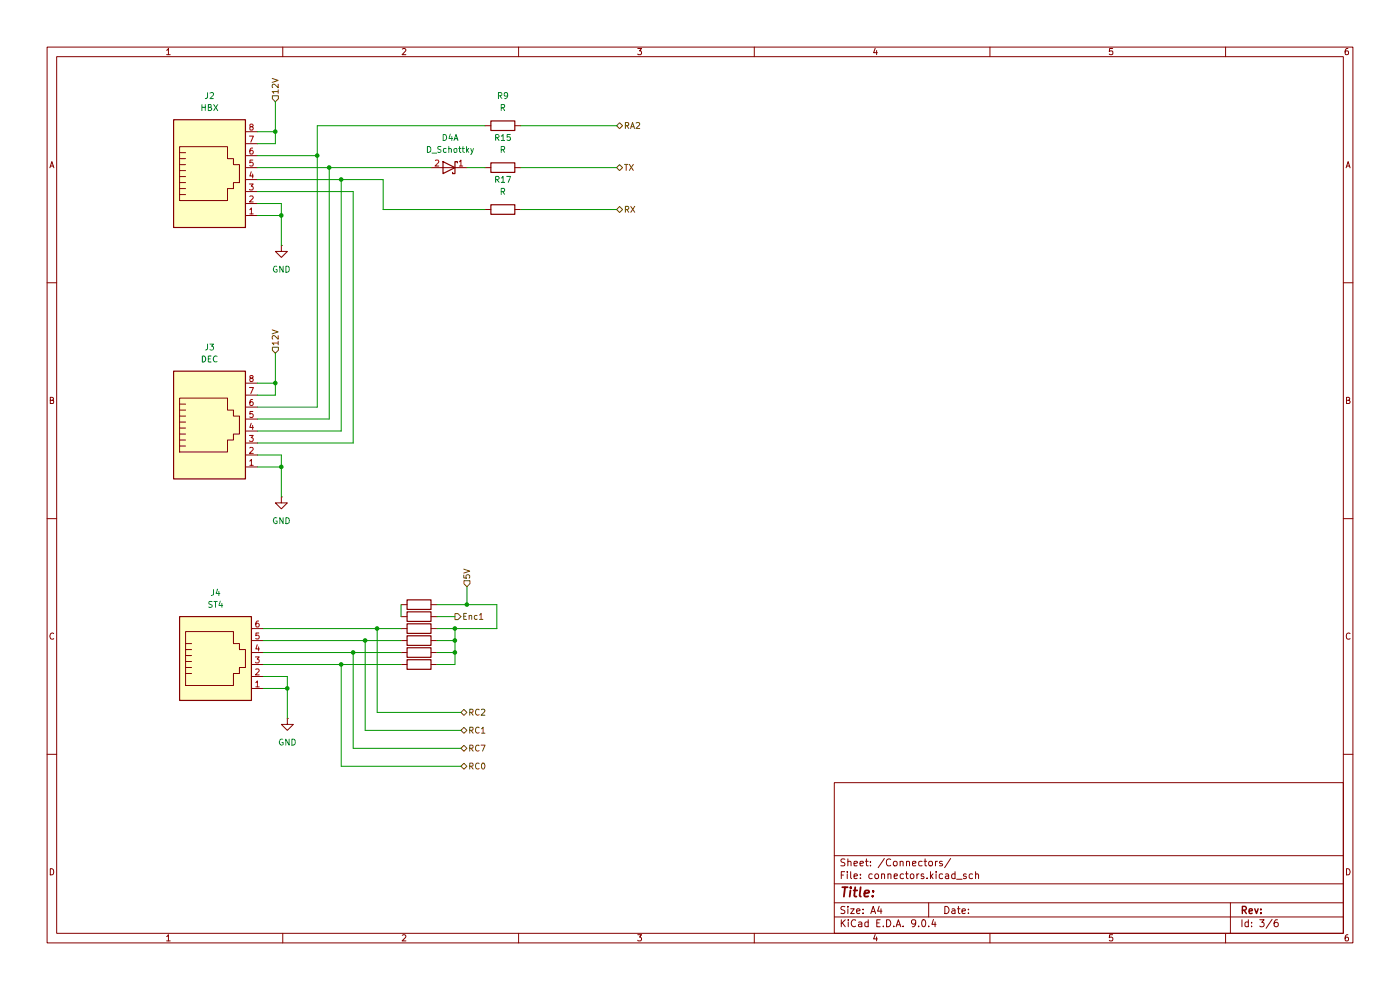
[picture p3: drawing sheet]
(kicad_sch
 (version 20250114)
 (generator "eeschema")
 (generator_version "9.0")
 (paper "A4")
 (lib_symbols
  (symbol "Connector:RJ18"
   (pin_names
    (offset 1.016)) (exclude_from_sim no) (in_bom yes) (on_board yes)
   (property "Reference" "J" (at -5.08 11.43 0) (effects (font (size 1.27 1.27)) (justify right)))
   (property "Value" "RJ18" (at 2.54 11.43 0) (effects (font (size 1.27 1.27)) (justify left)))
   (property "Footprint" "" (at 0 0.635 90) (effects (font (size 1.27 1.27)) (hide yes)))
   (property "Datasheet" "~" (at 0 0.635 90) (effects (font (size 1.27 1.27)) (hide yes)))
   (property "Description" "RJ connector, 6P6C (6 positions 6 connected)" (at 0 0 0) (effects (font (size 1.27 1.27)) (hide yes)))
   (symbol "RJ18_0_1"
    (polyline (pts (xy -6.35 3.175) (xy -5.08 3.175) (xy -5.08 3.175)) (stroke (width 0) (type default)) (fill (type none)))
    (polyline (pts (xy -6.35 1.905) (xy -5.08 1.905) (xy -5.08 1.905)) (stroke (width 0) (type default)) (fill (type none)))
    (polyline (pts (xy -6.35 0.635) (xy -5.08 0.635) (xy -5.08 0.635)) (stroke (width 0) (type default)) (fill (type none)))
    (polyline (pts (xy -6.35 -0.635) (xy -5.08 -0.635) (xy -5.08 -0.635)) (stroke (width 0) (type default)) (fill (type none)))
    (polyline (pts (xy -6.35 -1.905) (xy -5.08 -1.905) (xy -5.08 -1.905)) (stroke (width 0) (type default)) (fill (type none)))
    (polyline (pts (xy -6.35 -4.445) (xy -6.35 6.985) (xy 3.81 6.985) (xy 3.81 4.445) (xy 5.08 4.445) (xy 5.08 3.175) (xy 6.35 3.175) (xy 6.35 -0.635) (xy 5.08 -0.635) (xy 5.08 -1.905) (xy 3.81 -1.905) (xy 3.81 -4.445) (xy -6.35 -4.445) (xy -6.35 -4.445)) (stroke (width 0) (type default)) (fill (type none)))
    (polyline (pts (xy -5.08 4.445) (xy -6.35 4.445) (xy -6.35 4.445)) (stroke (width 0) (type default)) (fill (type none)))
    (rectangle (start 7.62 10.16) (end -7.62 -7.62) (stroke (width 0.254) (type default)) (fill (type background))))
   (symbol "RJ18_1_1"
    (pin passive line (at 10.16 7.62 180) (length 2.54) (name "~" (effects (font (size 1.27 1.27)))) (number "6" (effects (font (size 1.27 1.27)))))
    (pin passive line (at 10.16 5.08 180) (length 2.54) (name "~" (effects (font (size 1.27 1.27)))) (number "5" (effects (font (size 1.27 1.27)))))
    (pin passive line (at 10.16 2.54 180) (length 2.54) (name "~" (effects (font (size 1.27 1.27)))) (number "4" (effects (font (size 1.27 1.27)))))
    (pin passive line (at 10.16 0 180) (length 2.54) (name "~" (effects (font (size 1.27 1.27)))) (number "3" (effects (font (size 1.27 1.27)))))
    (pin passive line (at 10.16 -2.54 180) (length 2.54) (name "~" (effects (font (size 1.27 1.27)))) (number "2" (effects (font (size 1.27 1.27)))))
    (pin passive line (at 10.16 -5.08 180) (length 2.54) (name "~" (effects (font (size 1.27 1.27)))) (number "1" (effects (font (size 1.27 1.27))))))
   (embedded_fonts no))
  (symbol "Connector:RJ45"
   (pin_names
    (offset 1.016)) (exclude_from_sim no) (in_bom yes) (on_board yes)
   (property "Reference" "J" (at -5.08 13.97 0) (effects (font (size 1.27 1.27)) (justify right)))
   (property "Value" "RJ45" (at 2.54 13.97 0) (effects (font (size 1.27 1.27)) (justify left)))
   (property "Footprint" "" (at 0 0.635 90) (effects (font (size 1.27 1.27)) (hide yes)))
   (property "Datasheet" "~" (at 0 0.635 90) (effects (font (size 1.27 1.27)) (hide yes)))
   (property "Description" "RJ connector, 8P8C (8 positions 8 connected)" (at 0 0 0) (effects (font (size 1.27 1.27)) (hide yes)))
   (symbol "RJ45_0_1"
    (polyline (pts (xy -6.35 1.905) (xy -5.08 1.905) (xy -5.08 1.905)) (stroke (width 0) (type default)) (fill (type none)))
    (polyline (pts (xy -6.35 0.635) (xy -5.08 0.635) (xy -5.08 0.635)) (stroke (width 0) (type default)) (fill (type none)))
    (polyline (pts (xy -6.35 -0.635) (xy -5.08 -0.635) (xy -5.08 -0.635)) (stroke (width 0) (type default)) (fill (type none)))
    (polyline (pts (xy -6.35 -1.905) (xy -5.08 -1.905) (xy -5.08 -1.905)) (stroke (width 0) (type default)) (fill (type none)))
    (polyline (pts (xy -6.35 -3.175) (xy -5.08 -3.175) (xy -5.08 -3.175)) (stroke (width 0) (type default)) (fill (type none)))
    (polyline (pts (xy -6.35 -4.445) (xy -6.35 6.985) (xy 3.81 6.985) (xy 3.81 4.445) (xy 5.08 4.445) (xy 5.08 3.175) (xy 6.35 3.175) (xy 6.35 -0.635) (xy 5.08 -0.635) (xy 5.08 -1.905) (xy 3.81 -1.905) (xy 3.81 -4.445) (xy -6.35 -4.445) (xy -6.35 -4.445)) (stroke (width 0) (type default)) (fill (type none)))
    (polyline (pts (xy -5.08 5.715) (xy -6.35 5.715)) (stroke (width 0) (type default)) (fill (type none)))
    (polyline (pts (xy -5.08 4.445) (xy -6.35 4.445)) (stroke (width 0) (type default)) (fill (type none)))
    (polyline (pts (xy -5.08 3.175) (xy -6.35 3.175) (xy -6.35 3.175)) (stroke (width 0) (type default)) (fill (type none)))
    (rectangle (start 7.62 12.7) (end -7.62 -10.16) (stroke (width 0.254) (type default)) (fill (type background))))
   (symbol "RJ45_1_1"
    (pin passive line (at 10.16 10.16 180) (length 2.54) (name "~" (effects (font (size 1.27 1.27)))) (number "8" (effects (font (size 1.27 1.27)))))
    (pin passive line (at 10.16 7.62 180) (length 2.54) (name "~" (effects (font (size 1.27 1.27)))) (number "7" (effects (font (size 1.27 1.27)))))
    (pin passive line (at 10.16 5.08 180) (length 2.54) (name "~" (effects (font (size 1.27 1.27)))) (number "6" (effects (font (size 1.27 1.27)))))
    (pin passive line (at 10.16 2.54 180) (length 2.54) (name "~" (effects (font (size 1.27 1.27)))) (number "5" (effects (font (size 1.27 1.27)))))
    (pin passive line (at 10.16 0 180) (length 2.54) (name "~" (effects (font (size 1.27 1.27)))) (number "4" (effects (font (size 1.27 1.27)))))
    (pin passive line (at 10.16 -2.54 180) (length 2.54) (name "~" (effects (font (size 1.27 1.27)))) (number "3" (effects (font (size 1.27 1.27)))))
    (pin passive line (at 10.16 -5.08 180) (length 2.54) (name "~" (effects (font (size 1.27 1.27)))) (number "2" (effects (font (size 1.27 1.27)))))
    (pin passive line (at 10.16 -7.62 180) (length 2.54) (name "~" (effects (font (size 1.27 1.27)))) (number "1" (effects (font (size 1.27 1.27))))))
   (embedded_fonts no))
  (symbol "Device:D_Schottky_Dual_CommonAnode_KAK_Split"
   (pin_names
    (offset 0.762) (hide yes)) (exclude_from_sim no) (in_bom yes) (on_board yes)
   (property "Reference" "D" (at 0 2.54 0) (effects (font (size 1.27 1.27))))
   (property "Value" "D_Schottky_Dual_CommonAnode_KAK_Split" (at 0 -2.54 0) (effects (font (size 1.27 1.27))))
   (property "Footprint" "" (at -2.54 -2.54 0) (effects (font (size 1.27 1.27)) (hide yes)))
   (property "Datasheet" "~" (at -2.54 -2.54 0) (effects (font (size 1.27 1.27)) (hide yes)))
   (property "Description" "Dual Schottky diode, common anode on pin 1" (at 0 0 0) (effects (font (size 1.27 1.27)) (hide yes)))
   (property "ki_locked" "" (at 0 0 0) (effects (font (size 1.27 1.27))))
   (symbol "D_Schottky_Dual_CommonAnode_KAK_Split_0_1"
    (polyline (pts (xy -1.27 1.27) (xy 1.27 0) (xy -1.27 -1.27) (xy -1.27 1.27) (xy -1.27 1.27) (xy -1.27 1.27)) (stroke (width 0.254) (type default)) (fill (type none)))
    (polyline (pts (xy 1.27 0) (xy -1.27 0)) (stroke (width 0) (type default)) (fill (type none)))
    (polyline (pts (xy 1.778 1.016) (xy 1.778 1.27) (xy 1.27 1.27) (xy 1.27 -1.27) (xy 0.762 -1.27) (xy 0.762 -1.016)) (stroke (width 0.254) (type default)) (fill (type none)))
    (pin passive line (at -3.81 0 0) (length 2.54) (name "A" (effects (font (size 1.27 1.27)))) (number "2" (effects (font (size 1.27 1.27))))))
   (symbol "D_Schottky_Dual_CommonAnode_KAK_Split_1_1"
    (pin passive line (at 3.81 0 180) (length 2.54) (name "K" (effects (font (size 1.27 1.27)))) (number "1" (effects (font (size 1.27 1.27))))))
   (symbol "D_Schottky_Dual_CommonAnode_KAK_Split_2_1"
    (pin passive line (at 3.81 0 180) (length 2.54) (name "K" (effects (font (size 1.27 1.27)))) (number "3" (effects (font (size 1.27 1.27))))))
   (embedded_fonts no))
  (symbol "Device:R"
   (pin_numbers (hide yes))
   (pin_names
    (offset 0)) (exclude_from_sim no) (in_bom yes) (on_board yes)
   (property "Reference" "R" (at 2.032 0 90) (effects (font (size 1.27 1.27))))
   (property "Value" "R" (at 0 0 90) (effects (font (size 1.27 1.27))))
   (property "Footprint" "" (at -1.778 0 90) (effects (font (size 1.27 1.27)) (hide yes)))
   (property "Datasheet" "~" (at 0 0 0) (effects (font (size 1.27 1.27)) (hide yes)))
   (property "Description" "Resistor" (at 0 0 0) (effects (font (size 1.27 1.27)) (hide yes)))
   (symbol "R_0_1"
    (rectangle (start -1.016 -2.54) (end 1.016 2.54) (stroke (width 0.254) (type default)) (fill (type none))))
   (symbol "R_1_1"
    (pin passive line (at 0 3.81 270) (length 1.27) (name "~" (effects (font (size 1.27 1.27)))) (number "1" (effects (font (size 1.27 1.27)))))
    (pin passive line (at 0 -3.81 90) (length 1.27) (name "~" (effects (font (size 1.27 1.27)))) (number "2" (effects (font (size 1.27 1.27))))))
   (embedded_fonts no))
  (symbol "power:GND"
   (power)
   (pin_numbers (hide yes))
   (pin_names
    (offset 0) (hide yes)) (exclude_from_sim no) (in_bom yes) (on_board yes)
   (property "Reference" "#PWR" (at 0 -6.35 0) (effects (font (size 1.27 1.27)) (hide yes)))
   (property "Value" "GND" (at 0 -3.81 0) (effects (font (size 1.27 1.27))))
   (property "Footprint" "" (at 0 0 0) (effects (font (size 1.27 1.27)) (hide yes)))
   (property "Datasheet" "" (at 0 0 0) (effects (font (size 1.27 1.27)) (hide yes)))
   (property "Description" "Power symbol creates a global label with name \"GND\" , ground" (at 0 0 0) (effects (font (size 1.27 1.27)) (hide yes)))
   (symbol "GND_0_1"
    (polyline (pts (xy 0 0) (xy 0 -1.27) (xy 1.27 -1.27) (xy 0 -2.54) (xy -1.27 -1.27) (xy 0 -1.27)) (stroke (width 0) (type default)) (fill (type none))))
   (symbol "GND_1_1"
    (pin power_in line (at 0 0 270) (length 0) (name "~" (effects (font (size 1.27 1.27)))) (number "1" (effects (font (size 1.27 1.27))))))
   (embedded_fonts no)))
 (junction
  (at 59.69 99.06)
  (diameter 0)
  (color 0 0 0 0))
 (junction
  (at 58.42 81.28)
  (diameter 0)
  (color 0 0 0 0))
 (junction
  (at 74.93 138.43)
  (diameter 0)
  (color 0 0 0 0))
 (junction
  (at 99.06 128.27)
  (diameter 0)
  (color 0 0 0 0))
 (junction
  (at 77.47 135.89)
  (diameter 0)
  (color 0 0 0 0))
 (junction
  (at 69.85 35.56)
  (diameter 0)
  (color 0 0 0 0))
 (junction
  (at 96.52 133.35)
  (diameter 0)
  (color 0 0 0 0))
 (junction
  (at 60.96 146.05)
  (diameter 0)
  (color 0 0 0 0))
 (junction
  (at 59.69 45.72)
  (diameter 0)
  (color 0 0 0 0))
 (junction
  (at 58.42 27.94)
  (diameter 0)
  (color 0 0 0 0))
 (junction
  (at 72.39 140.97)
  (diameter 0)
  (color 0 0 0 0))
 (junction
  (at 80.01 133.35)
  (diameter 0)
  (color 0 0 0 0))
 (junction
  (at 96.52 138.43)
  (diameter 0)
  (color 0 0 0 0))
 (junction
  (at 72.39 38.1)
  (diameter 0)
  (color 0 0 0 0))
 (junction
  (at 96.52 135.89)
  (diameter 0)
  (color 0 0 0 0))
 (junction
  (at 67.31 33.02)
  (diameter 0)
  (color 0 0 0 0))
 (wire
  (pts (xy 110.49 44.45) (xy 130.81 44.45))
  (stroke (width 0) (type default)))
 (wire
  (pts (xy 72.39 38.1) (xy 72.39 91.44))
  (stroke (width 0) (type default)))
 (wire
  (pts (xy 54.61 96.52) (xy 59.69 96.52))
  (stroke (width 0) (type default)))
 (wire
  (pts (xy 55.88 135.89) (xy 77.47 135.89))
  (stroke (width 0) (type default)))
 (wire
  (pts (xy 81.28 38.1) (xy 72.39 38.1))
  (stroke (width 0) (type default)))
 (wire
  (pts (xy 54.61 33.02) (xy 67.31 33.02))
  (stroke (width 0) (type default)))
 (wire
  (pts (xy 54.61 35.56) (xy 69.85 35.56))
  (stroke (width 0) (type default)))
 (wire
  (pts (xy 55.88 140.97) (xy 72.39 140.97))
  (stroke (width 0) (type default)))
 (wire
  (pts (xy 110.49 26.67) (xy 130.81 26.67))
  (stroke (width 0) (type default)))
 (wire
  (pts (xy 92.71 138.43) (xy 96.52 138.43))
  (stroke (width 0) (type default)))
 (wire
  (pts (xy 74.93 138.43) (xy 85.09 138.43))
  (stroke (width 0) (type default)))
 (wire
  (pts (xy 54.61 40.64) (xy 74.93 40.64))
  (stroke (width 0) (type default)))
 (wire
  (pts (xy 59.69 96.52) (xy 59.69 99.06))
  (stroke (width 0) (type default)))
 (wire
  (pts (xy 54.61 83.82) (xy 58.42 83.82))
  (stroke (width 0) (type default)))
 (wire
  (pts (xy 92.71 140.97) (xy 96.52 140.97))
  (stroke (width 0) (type default)))
 (wire
  (pts (xy 55.88 143.51) (xy 60.96 143.51))
  (stroke (width 0) (type default)))
 (wire
  (pts (xy 92.71 133.35) (xy 96.52 133.35))
  (stroke (width 0) (type default)))
 (wire
  (pts (xy 59.69 45.72) (xy 59.69 52.07))
  (stroke (width 0) (type default)))
 (wire
  (pts (xy 105.41 128.27) (xy 99.06 128.27))
  (stroke (width 0) (type default)))
 (wire
  (pts (xy 105.41 133.35) (xy 105.41 128.27))
  (stroke (width 0) (type default)))
 (wire
  (pts (xy 54.61 99.06) (xy 59.69 99.06))
  (stroke (width 0) (type default)))
 (wire
  (pts (xy 55.88 138.43) (xy 74.93 138.43))
  (stroke (width 0) (type default)))
 (wire
  (pts (xy 92.71 130.81) (xy 96.52 130.81))
  (stroke (width 0) (type default)))
 (wire
  (pts (xy 77.47 154.94) (xy 77.47 135.89))
  (stroke (width 0) (type default)))
 (wire
  (pts (xy 96.52 135.89) (xy 96.52 133.35))
  (stroke (width 0) (type default)))
 (wire
  (pts (xy 59.69 43.18) (xy 59.69 45.72))
  (stroke (width 0) (type default)))
 (wire
  (pts (xy 72.39 91.44) (xy 54.61 91.44))
  (stroke (width 0) (type default)))
 (wire
  (pts (xy 60.96 143.51) (xy 60.96 146.05))
  (stroke (width 0) (type default)))
 (wire
  (pts (xy 80.01 133.35) (xy 85.09 133.35))
  (stroke (width 0) (type default)))
 (wire
  (pts (xy 81.28 44.45) (xy 81.28 38.1))
  (stroke (width 0) (type default)))
 (wire
  (pts (xy 54.61 45.72) (xy 59.69 45.72))
  (stroke (width 0) (type default)))
 (wire
  (pts (xy 102.87 44.45) (xy 81.28 44.45))
  (stroke (width 0) (type default)))
 (wire
  (pts (xy 72.39 140.97) (xy 72.39 162.56))
  (stroke (width 0) (type default)))
 (wire
  (pts (xy 85.09 128.27) (xy 85.09 130.81))
  (stroke (width 0) (type default)))
 (wire
  (pts (xy 97.79 158.75) (xy 74.93 158.75))
  (stroke (width 0) (type default)))
 (wire
  (pts (xy 77.47 135.89) (xy 85.09 135.89))
  (stroke (width 0) (type default)))
 (wire
  (pts (xy 110.49 35.56) (xy 130.81 35.56))
  (stroke (width 0) (type default)))
 (wire
  (pts (xy 96.52 138.43) (xy 96.52 135.89))
  (stroke (width 0) (type default)))
 (wire
  (pts (xy 97.79 151.13) (xy 80.01 151.13))
  (stroke (width 0) (type default)))
 (wire
  (pts (xy 54.61 30.48) (xy 58.42 30.48))
  (stroke (width 0) (type default)))
 (wire
  (pts (xy 69.85 35.56) (xy 69.85 88.9))
  (stroke (width 0) (type default)))
 (wire
  (pts (xy 92.71 128.27) (xy 99.06 128.27))
  (stroke (width 0) (type default)))
 (wire
  (pts (xy 58.42 27.94) (xy 54.61 27.94))
  (stroke (width 0) (type default)))
 (wire
  (pts (xy 58.42 30.48) (xy 58.42 27.94))
  (stroke (width 0) (type default)))
 (wire
  (pts (xy 80.01 151.13) (xy 80.01 133.35))
  (stroke (width 0) (type default)))
 (wire
  (pts (xy 67.31 33.02) (xy 67.31 86.36))
  (stroke (width 0) (type default)))
 (wire
  (pts (xy 72.39 140.97) (xy 85.09 140.97))
  (stroke (width 0) (type default)))
 (wire
  (pts (xy 58.42 83.82) (xy 58.42 81.28))
  (stroke (width 0) (type default)))
 (wire
  (pts (xy 54.61 38.1) (xy 72.39 38.1))
  (stroke (width 0) (type default)))
 (wire
  (pts (xy 59.69 99.06) (xy 59.69 105.41))
  (stroke (width 0) (type default)))
 (wire
  (pts (xy 55.88 146.05) (xy 60.96 146.05))
  (stroke (width 0) (type default)))
 (wire
  (pts (xy 97.79 154.94) (xy 77.47 154.94))
  (stroke (width 0) (type default)))
 (wire
  (pts (xy 58.42 74.93) (xy 58.42 81.28))
  (stroke (width 0) (type default)))
 (wire
  (pts (xy 67.31 86.36) (xy 54.61 86.36))
  (stroke (width 0) (type default)))
 (wire
  (pts (xy 102.87 26.67) (xy 67.31 26.67))
  (stroke (width 0) (type default)))
 (wire
  (pts (xy 96.52 133.35) (xy 105.41 133.35))
  (stroke (width 0) (type default)))
 (wire
  (pts (xy 60.96 146.05) (xy 60.96 152.4))
  (stroke (width 0) (type default)))
 (wire
  (pts (xy 92.71 135.89) (xy 96.52 135.89))
  (stroke (width 0) (type default)))
 (wire
  (pts (xy 99.06 128.27) (xy 99.06 124.46))
  (stroke (width 0) (type default)))
 (wire
  (pts (xy 74.93 93.98) (xy 54.61 93.98))
  (stroke (width 0) (type default)))
 (wire
  (pts (xy 69.85 35.56) (xy 91.44 35.56))
  (stroke (width 0) (type default)))
 (wire
  (pts (xy 58.42 21.59) (xy 58.42 27.94))
  (stroke (width 0) (type default)))
 (wire
  (pts (xy 99.06 35.56) (xy 102.87 35.56))
  (stroke (width 0) (type default)))
 (wire
  (pts (xy 58.42 81.28) (xy 54.61 81.28))
  (stroke (width 0) (type default)))
 (wire
  (pts (xy 69.85 88.9) (xy 54.61 88.9))
  (stroke (width 0) (type default)))
 (wire
  (pts (xy 96.52 140.97) (xy 96.52 138.43))
  (stroke (width 0) (type default)))
 (wire
  (pts (xy 55.88 133.35) (xy 80.01 133.35))
  (stroke (width 0) (type default)))
 (wire
  (pts (xy 67.31 26.67) (xy 67.31 33.02))
  (stroke (width 0) (type default)))
 (wire
  (pts (xy 74.93 158.75) (xy 74.93 138.43))
  (stroke (width 0) (type default)))
 (wire
  (pts (xy 97.79 162.56) (xy 72.39 162.56))
  (stroke (width 0) (type default)))
 (wire
  (pts (xy 54.61 43.18) (xy 59.69 43.18))
  (stroke (width 0) (type default)))
 (wire
  (pts (xy 74.93 40.64) (xy 74.93 93.98))
  (stroke (width 0) (type default)))
 (hierarchical_label "RC2"
  (shape bidirectional)
  (at 97.79 151.13 0)
  (effects (font (size 1.27 1.27)) (justify left)))
 (hierarchical_label "RA2"
  (shape bidirectional)
  (at 130.81 26.67 0)
  (effects (font (size 1.27 1.27)) (justify left)))
 (hierarchical_label "RC7"
  (shape bidirectional)
  (at 97.79 158.75 0)
  (effects (font (size 1.27 1.27)) (justify left)))
 (hierarchical_label "12V"
  (shape input)
  (at 58.42 74.93 90)
  (effects (font (size 1.27 1.27)) (justify left)))
 (hierarchical_label "RC0"
  (shape bidirectional)
  (at 97.79 162.56 0)
  (effects (font (size 1.27 1.27)) (justify left)))
 (hierarchical_label "Enc1"
  (shape output)
  (at 96.52 130.81 0)
  (effects (font (size 1.27 1.27)) (justify left)))
 (hierarchical_label "12V"
  (shape input)
  (at 58.42 21.59 90)
  (effects (font (size 1.27 1.27)) (justify left)))
 (hierarchical_label "RX"
  (shape bidirectional)
  (at 130.81 44.45 0)
  (effects (font (size 1.27 1.27)) (justify left)))
 (hierarchical_label "5V"
  (shape input)
  (at 99.06 124.46 90)
  (effects (font (size 1.27 1.27)) (justify left)))
 (hierarchical_label "TX"
  (shape bidirectional)
  (at 130.81 35.56 0)
  (effects (font (size 1.27 1.27)) (justify left)))
 (hierarchical_label "RC1"
  (shape bidirectional)
  (at 97.79 154.94 0)
  (effects (font (size 1.27 1.27)) (justify left)))
 (symbol
  (lib_id "Device:R")
  (at 106.68 44.45 90)
  (unit 1)
  (exclude_from_sim no)
  (in_bom yes)
  (on_board yes)
  (dnp no)
  (fields_autoplaced yes)
  (property "Reference" "R17" (at 106.68 38.1 90) (effects (font (size 1.27 1.27))))
  (property "Value" "R" (at 106.68 40.64 90) (effects (font (size 1.27 1.27))))
  (property "Footprint" "" (at 106.68 46.228 90) (effects (font (size 1.27 1.27)) (hide yes)))
  (property "Datasheet" "~" (at 106.68 44.45 0) (effects (font (size 1.27 1.27)) (hide yes)))
  (property "Description" "Resistor" (at 106.68 44.45 0) (effects (font (size 1.27 1.27)) (hide yes)))
  (pin "1")
  (pin "2"))
 (symbol
  (lib_id "power:GND")
  (at 60.96 152.4 0)
  (unit 1)
  (exclude_from_sim no)
  (in_bom yes)
  (on_board yes)
  (dnp no)
  (fields_autoplaced yes)
  (property "Reference" "#PWR06" (at 60.96 158.75 0) (effects (font (size 1.27 1.27)) (hide yes)))
  (property "Value" "GND" (at 60.96 157.48 0) (effects (font (size 1.27 1.27))))
  (property "Footprint" "" (at 60.96 152.4 0) (effects (font (size 1.27 1.27)) (hide yes)))
  (property "Datasheet" "" (at 60.96 152.4 0) (effects (font (size 1.27 1.27)) (hide yes)))
  (property "Description" "Power symbol creates a global label with name \"GND\" , ground" (at 60.96 152.4 0) (effects (font (size 1.27 1.27)) (hide yes)))
  (pin "1"))
 (symbol
  (lib_id "Device:R")
  (at 88.9 140.97 90)
  (unit 1)
  (exclude_from_sim no)
  (in_bom yes)
  (on_board yes)
  (dnp no)
  (fields_autoplaced yes)
  (property "Reference" "R22" (at 88.9 134.62 90) (effects (font (size 1.27 1.27)) (hide yes)))
  (property "Value" "R" (at 88.9 137.16 90) (effects (font (size 1.27 1.27)) (hide yes)))
  (property "Footprint" "" (at 88.9 142.748 90) (effects (font (size 1.27 1.27)) (hide yes)))
  (property "Datasheet" "~" (at 88.9 140.97 0) (effects (font (size 1.27 1.27)) (hide yes)))
  (property "Description" "Resistor" (at 88.9 140.97 0) (effects (font (size 1.27 1.27)) (hide yes)))
  (pin "2")
  (pin "1"))
 (symbol
  (lib_id "Connector:RJ45")
  (at 44.45 91.44 0)
  (unit 1)
  (exclude_from_sim no)
  (in_bom yes)
  (on_board yes)
  (dnp no)
  (fields_autoplaced yes)
  (property "Reference" "J3" (at 44.45 73.66 0) (effects (font (size 1.27 1.27))))
  (property "Value" "DEC" (at 44.45 76.2 0) (effects (font (size 1.27 1.27))))
  (property "Footprint" "" (at 44.45 90.805 90) (effects (font (size 1.27 1.27)) (hide yes)))
  (property "Datasheet" "~" (at 44.45 90.805 90) (effects (font (size 1.27 1.27)) (hide yes)))
  (property "Description" "RJ connector, 8P8C (8 positions 8 connected)" (at 44.45 91.44 0) (effects (font (size 1.27 1.27)) (hide yes)))
  (pin "7")
  (pin "5")
  (pin "1")
  (pin "8")
  (pin "6")
  (pin "4")
  (pin "2")
  (pin "3"))
 (symbol
  (lib_id "Device:R")
  (at 88.9 128.27 90)
  (unit 1)
  (exclude_from_sim no)
  (in_bom yes)
  (on_board yes)
  (dnp no)
  (fields_autoplaced yes)
  (property "Reference" "R9" (at 88.9 121.92 90) (effects (font (size 1.27 1.27)) (hide yes)))
  (property "Value" "R" (at 88.9 124.46 90) (effects (font (size 1.27 1.27)) (hide yes)))
  (property "Footprint" "" (at 88.9 130.048 90) (effects (font (size 1.27 1.27)) (hide yes)))
  (property "Datasheet" "~" (at 88.9 128.27 0) (effects (font (size 1.27 1.27)) (hide yes)))
  (property "Description" "Resistor" (at 88.9 128.27 0) (effects (font (size 1.27 1.27)) (hide yes)))
  (pin "2")
  (pin "1"))
 (symbol
  (lib_id "Device:R")
  (at 106.68 35.56 90)
  (unit 1)
  (exclude_from_sim no)
  (in_bom yes)
  (on_board yes)
  (dnp no)
  (fields_autoplaced yes)
  (property "Reference" "R15" (at 106.68 29.21 90) (effects (font (size 1.27 1.27))))
  (property "Value" "R" (at 106.68 31.75 90) (effects (font (size 1.27 1.27))))
  (property "Footprint" "" (at 106.68 37.338 90) (effects (font (size 1.27 1.27)) (hide yes)))
  (property "Datasheet" "~" (at 106.68 35.56 0) (effects (font (size 1.27 1.27)) (hide yes)))
  (property "Description" "Resistor" (at 106.68 35.56 0) (effects (font (size 1.27 1.27)) (hide yes)))
  (pin "1")
  (pin "2"))
 (symbol
  (lib_id "Device:R")
  (at 88.9 135.89 90)
  (unit 1)
  (exclude_from_sim no)
  (in_bom yes)
  (on_board yes)
  (dnp no)
  (fields_autoplaced yes)
  (property "Reference" "R17" (at 88.9 129.54 90) (effects (font (size 1.27 1.27)) (hide yes)))
  (property "Value" "R" (at 88.9 132.08 90) (effects (font (size 1.27 1.27)) (hide yes)))
  (property "Footprint" "" (at 88.9 137.668 90) (effects (font (size 1.27 1.27)) (hide yes)))
  (property "Datasheet" "~" (at 88.9 135.89 0) (effects (font (size 1.27 1.27)) (hide yes)))
  (property "Description" "Resistor" (at 88.9 135.89 0) (effects (font (size 1.27 1.27)) (hide yes)))
  (pin "2")
  (pin "1"))
 (symbol
  (lib_id "Connector:RJ18")
  (at 45.72 140.97 0)
  (unit 1)
  (exclude_from_sim no)
  (in_bom yes)
  (on_board yes)
  (dnp no)
  (fields_autoplaced yes)
  (property "Reference" "J4" (at 45.72 125.73 0) (effects (font (size 1.27 1.27))))
  (property "Value" "ST4" (at 45.72 128.27 0) (effects (font (size 1.27 1.27))))
  (property "Footprint" "" (at 45.72 140.335 90) (effects (font (size 1.27 1.27)) (hide yes)))
  (property "Datasheet" "~" (at 45.72 140.335 90) (effects (font (size 1.27 1.27)) (hide yes)))
  (property "Description" "RJ connector, 6P6C (6 positions 6 connected)" (at 45.72 140.97 0) (effects (font (size 1.27 1.27)) (hide yes)))
  (pin "1")
  (pin "3")
  (pin "4")
  (pin "5")
  (pin "6")
  (pin "2"))
 (symbol
  (lib_id "Device:R")
  (at 106.68 26.67 90)
  (unit 1)
  (exclude_from_sim no)
  (in_bom yes)
  (on_board yes)
  (dnp no)
  (fields_autoplaced yes)
  (property "Reference" "R9" (at 106.68 20.32 90) (effects (font (size 1.27 1.27))))
  (property "Value" "R" (at 106.68 22.86 90) (effects (font (size 1.27 1.27))))
  (property "Footprint" "" (at 106.68 28.448 90) (effects (font (size 1.27 1.27)) (hide yes)))
  (property "Datasheet" "~" (at 106.68 26.67 0) (effects (font (size 1.27 1.27)) (hide yes)))
  (property "Description" "Resistor" (at 106.68 26.67 0) (effects (font (size 1.27 1.27)) (hide yes)))
  (pin "1")
  (pin "2"))
 (symbol
  (lib_id "power:GND")
  (at 59.69 105.41 0)
  (unit 1)
  (exclude_from_sim no)
  (in_bom yes)
  (on_board yes)
  (dnp no)
  (fields_autoplaced yes)
  (property "Reference" "#PWR05" (at 59.69 111.76 0) (effects (font (size 1.27 1.27)) (hide yes)))
  (property "Value" "GND" (at 59.69 110.49 0) (effects (font (size 1.27 1.27))))
  (property "Footprint" "" (at 59.69 105.41 0) (effects (font (size 1.27 1.27)) (hide yes)))
  (property "Datasheet" "" (at 59.69 105.41 0) (effects (font (size 1.27 1.27)) (hide yes)))
  (property "Description" "Power symbol creates a global label with name \"GND\" , ground" (at 59.69 105.41 0) (effects (font (size 1.27 1.27)) (hide yes)))
  (pin "1"))
 (symbol
  (lib_id "Connector:RJ45")
  (at 44.45 38.1 0)
  (unit 1)
  (exclude_from_sim no)
  (in_bom yes)
  (on_board yes)
  (dnp no)
  (fields_autoplaced yes)
  (property "Reference" "J2" (at 44.45 20.32 0) (effects (font (size 1.27 1.27))))
  (property "Value" "HBX" (at 44.45 22.86 0) (effects (font (size 1.27 1.27))))
  (property "Footprint" "" (at 44.45 37.465 90) (effects (font (size 1.27 1.27)) (hide yes)))
  (property "Datasheet" "~" (at 44.45 37.465 90) (effects (font (size 1.27 1.27)) (hide yes)))
  (property "Description" "RJ connector, 8P8C (8 positions 8 connected)" (at 44.45 38.1 0) (effects (font (size 1.27 1.27)) (hide yes)))
  (pin "7")
  (pin "5")
  (pin "1")
  (pin "8")
  (pin "6")
  (pin "4")
  (pin "2")
  (pin "3"))
 (symbol
  (lib_id "Device:D_Schottky_Dual_CommonAnode_KAK_Split")
  (at 95.25 35.56 0)
  (unit 1)
  (exclude_from_sim no)
  (in_bom yes)
  (on_board yes)
  (dnp no)
  (fields_autoplaced yes)
  (property "Reference" "D4" (at 95.504 29.21 0) (effects (font (size 1.27 1.27))))
  (property "Value" "D_Schottky" (at 95.504 31.75 0) (effects (font (size 1.27 1.27))))
  (property "Footprint" "" (at 92.71 38.1 0) (effects (font (size 1.27 1.27)) (hide yes)))
  (property "Datasheet" "~" (at 92.71 38.1 0) (effects (font (size 1.27 1.27)) (hide yes)))
  (property "Description" "Dual Schottky diode, common anode on pin 1" (at 95.25 35.56 0) (effects (font (size 1.27 1.27)) (hide yes)))
  (pin "2")
  (pin "1")
  (pin "3"))
 (symbol
  (lib_id "Device:R")
  (at 88.9 138.43 90)
  (unit 1)
  (exclude_from_sim no)
  (in_bom yes)
  (on_board yes)
  (dnp no)
  (fields_autoplaced yes)
  (property "Reference" "R18" (at 88.9 132.08 90) (effects (font (size 1.27 1.27)) (hide yes)))
  (property "Value" "R" (at 88.9 134.62 90) (effects (font (size 1.27 1.27)) (hide yes)))
  (property "Footprint" "" (at 88.9 140.208 90) (effects (font (size 1.27 1.27)) (hide yes)))
  (property "Datasheet" "~" (at 88.9 138.43 0) (effects (font (size 1.27 1.27)) (hide yes)))
  (property "Description" "Resistor" (at 88.9 138.43 0) (effects (font (size 1.27 1.27)) (hide yes)))
  (pin "2")
  (pin "1"))
 (symbol
  (lib_id "Device:R")
  (at 88.9 133.35 90)
  (unit 1)
  (exclude_from_sim no)
  (in_bom yes)
  (on_board yes)
  (dnp no)
  (fields_autoplaced yes)
  (property "Reference" "R9" (at 88.9 127 90) (effects (font (size 1.27 1.27)) (hide yes)))
  (property "Value" "R" (at 88.9 129.54 90) (effects (font (size 1.27 1.27)) (hide yes)))
  (property "Footprint" "" (at 88.9 135.128 90) (effects (font (size 1.27 1.27)) (hide yes)))
  (property "Datasheet" "~" (at 88.9 133.35 0) (effects (font (size 1.27 1.27)) (hide yes)))
  (property "Description" "Resistor" (at 88.9 133.35 0) (effects (font (size 1.27 1.27)) (hide yes)))
  (pin "2")
  (pin "1"))
 (symbol
  (lib_id "Device:R")
  (at 88.9 130.81 90)
  (unit 1)
  (exclude_from_sim no)
  (in_bom yes)
  (on_board yes)
  (dnp no)
  (fields_autoplaced yes)
  (property "Reference" "R15" (at 88.9 124.46 90) (effects (font (size 1.27 1.27)) (hide yes)))
  (property "Value" "R" (at 88.9 127 90) (effects (font (size 1.27 1.27)) (hide yes)))
  (property "Footprint" "" (at 88.9 132.588 90) (effects (font (size 1.27 1.27)) (hide yes)))
  (property "Datasheet" "~" (at 88.9 130.81 0) (effects (font (size 1.27 1.27)) (hide yes)))
  (property "Description" "Resistor" (at 88.9 130.81 0) (effects (font (size 1.27 1.27)) (hide yes)))
  (pin "2")
  (pin "1"))
 (symbol
  (lib_id "power:GND")
  (at 59.69 52.07 0)
  (unit 1)
  (exclude_from_sim no)
  (in_bom yes)
  (on_board yes)
  (dnp no)
  (fields_autoplaced yes)
  (property "Reference" "#PWR04" (at 59.69 58.42 0) (effects (font (size 1.27 1.27)) (hide yes)))
  (property "Value" "GND" (at 59.69 57.15 0) (effects (font (size 1.27 1.27))))
  (property "Footprint" "" (at 59.69 52.07 0) (effects (font (size 1.27 1.27)) (hide yes)))
  (property "Datasheet" "" (at 59.69 52.07 0) (effects (font (size 1.27 1.27)) (hide yes)))
  (property "Description" "Power symbol creates a global label with name \"GND\" , ground" (at 59.69 52.07 0) (effects (font (size 1.27 1.27)) (hide yes)))
  (pin "1")))
